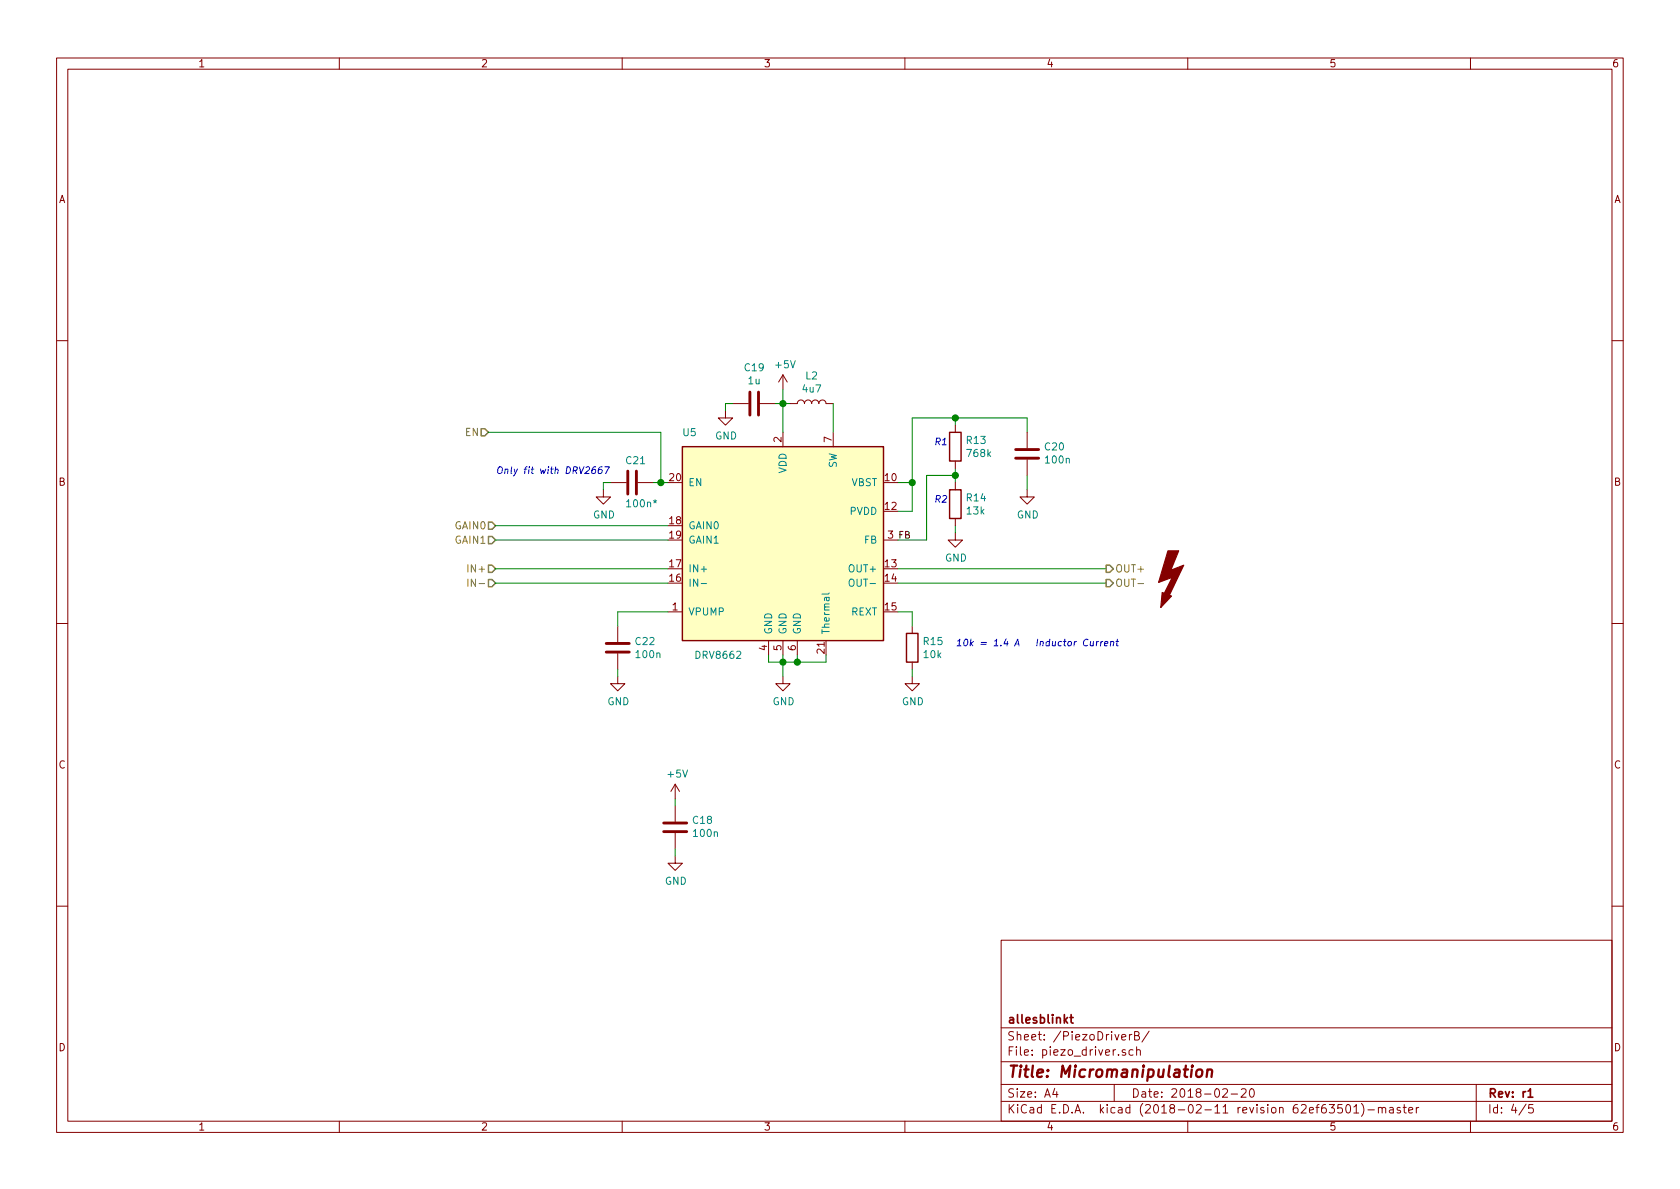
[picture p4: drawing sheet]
<svg xmlns="http://www.w3.org/2000/svg" width="297mm" height="210mm" viewBox="0 0 297 210" stroke-linecap="round" stroke-linejoin="round" font-family="sans-serif">
<g fill="none" stroke="#840000" stroke-width=".18">
<path d="M10 10.3h277v189.9h-277zM12 12.2h273v186.1h-273zM60 10.3v1.9M110 10.3v1.9M160 10.3v1.9M210 10.3v1.9M260 10.3v1.9M10 60.2h2M128.3 72.6v1.3h1.2l-1.2 1.3-1.3-1.3h1.3M129.5 71.4h2.8M134.4 71.4h2.8M138.4 66.3v2.5"/>
<path d="M138.4 76.4v2.6M138.4 66.3l-.7 1.3M138.4 66.3l.8 1.3M139.7 71.4h1.3a.63 .63 0 0 1 .6-.7 .63 .63 0 0 1 .6 .7 .63 .63 0 0 1 .7-.7 .63 .63 0 0 1 .6 .7 .63 .63 0 0 1 .6-.7 .63 .63 0 0 1 .7 .7 .63 .63 0 0 1 .6-.7 .63 .63 0 0 1 .6 .7h1.3M147.3 76.4v2.6M168.9 75.2v1.2M181.6 76.4v2.8M285 60.2h2M106.7 86.6v1.3h1.2l-1.2 1.2-1.3-1.2h1.3M107.9 85.3h2.8M112.8 85.3h2.8M156.2 95.5h2.5"/>
<path d="M168.9 94.2v1.3h1.3l-1.3 1.3-1.3-1.3h1.3M168.9 81.5v1.3M168.9 85.3v1.3M168.9 91.7v1.3M181.6 86.6v1.3h1.3l-1.3 1.2-1.3-1.2h1.3M181.6 81.3v2.8M10 110.3h2M109.2 119.6v1.3h1.3l-1.3 1.3-1.3-1.3h1.3M109.2 110.7v2.8M109.2 115.6v2.8M118.1 108.2h2.5M135.9 113.3v2.5"/>
<path d="M138.4 119.6v1.3h1.3l-1.3 1.3-1.2-1.3h1.2M138.4 113.3v2.5M141 113.3v2.5M161.3 119.6v1.3h1.3l-1.3 1.3-1.3-1.3h1.3M161.3 110.7v1.3M161.3 117.1v1.3M285 110.3h2M119.4 138.7v2.5M119.4 138.7l-.8 1.2M119.4 138.7l.7 1.2M119.4 151.4v1.2h1.2l-1.2 1.3-1.3-1.3h1.3M119.4 142.5v2.8"/>
<path d="M119.4 147.3v2.8M10 160.2h2M177 166.3h108v32h-108zM285 160.2h2M60 198.3v1.9M110 198.3v1.9M160 198.3v1.9M177 194.8h108M177 191.8h108M177 187.8h108M177 181.8h108M186.5 192.5l-.4 1h1"/>
<path d="M186.8 193v1M197 191.8v3M198.3 183.4l.8-.1-.1-.3-.4-.1-.3 .2 .1 .7h.6M199 185.7a.37 .37 0 0 0-.6 .1l.1 .2 .5 .2 .1 .1-.3 .3-.4-.1M199.7 182.9v1M200.1 182.9l-.3 .1-.1 .2M200.3 185.7l-.4-.1-.3 .3 .1 .6 .2 .1 .4-.1M200.6 183.1h.7l.1-.3-.1-.3-.7-.1v1.5h.6l.3-.3a.41 .41 0 0 0-.4-.5M201 185.7a.37 .37 0 0 1 .6 .1v.8M201 185.1v1.5M203.2 182.3l-1.3 2M210 198.3v1.9"/>
<path d="M216.2 192.7l.2-.2h.4l.2 .5-.9 1h.9M217.7 193.5h1.1M219.5 192.7l.2-.2h.3l.3 .2v.3v.2l-.9 .8h.9M221.1 192.6l.2-.1a.8 .8 0 0 1 .5 .8 .8 .8 0 0 1-.5 .7 1 1 0 0 1-.2-1.4zM235 195.3h.9l-.5 .6 .5 .1v.7l-.2 .1-.7-.1M237.3 195.3h-.7l-.1 .7 .2-.1 .5 .1 .2 .2-.1 .5-.2 .1-.6-.1M238.1 195.5l.3-.2a.94 .94 0 0 1 0 1.5 .82 .82 0 0 1-.3-1.3zM239.4 195.8l.4-.5v1.5M239.4 196.8h.8M240.7 195.1a1.71 1.71 0 0 1 0 2.3M241.9 196.3h1.1M243.7 196l.1-.1a.37 .37 0 0 1 .6 .1v.8"/>
<path d="M243.7 195.8v1M244.4 196v-.1a.37 .37 0 0 1 .6 .1v.8M245.7 195.9h.6l.1 .9M246.4 196.2l-.5 .1-.3 .2 .3 .3 .5-.1M247.6 195.9l-.4-.1-.2 .2 .1 .3 .5 .1v.3h-.6M248.1 195.8h.5M248.3 195.3v1.3l.3 .2M249.1 196.3l.7-.1-.1-.3-.4-.1-.2 .2v.7h.6M250.4 195.8v1M250.9 195.8l-.5 .3M260 198.3v1.9M261 191.8v6.5"/>
<path d="M269.8 195.2l-1.2 2M271 195.3h-.7v.7l.2-.1 .5 .1 .1 .2-.1 .5-.2 .1-.5-.1"/>
</g>
<path d="M189.2 179.9h.5M189.4 179.4v1.3l.3 .2M270.2 193l.4-.5v1.5M270.2 194h.8" fill="none" stroke="#840000" stroke-width=".3"/>
<path d="M211.7 189.3a.53 .53 0 0 1 .5-.2 .53 .53 0 0 1 .4 .4l-.1 .6a.54 .54 0 0 1-.5 .4 .54 .54 0 0 1-.5-.4zM213.5 189.3a.5 .5 0 0 1 .8 .1l-.1 1M213.5 189.1l-.2 1.3" fill="none" stroke="#840000" stroke-width=".41"/>
<path d="M120.6 79h35.6v34.3h-35.6z" fill="#ffffc2" stroke="#ffffc2" stroke-width=".18"/>
<path d="M120.6 79h35.6v34.3h-35.6zM167.9 76.4h2v5.1h-2zM167.9 86.6h2v5.1h-2zM160.3 112h2v5.1h-2z" fill="none" stroke="#840000" stroke-width=".25"/>
<path d="M124 103.2h.9M146.6 104.8l-.2 .2h-1.1M150.2 102.6l.2-.2a.47 .47 0 0 1 .6 .4l-.1 .7-.2 .2-.4-.1a1 1 0 0 1-.1-1z" fill="none" stroke="#008484" stroke-width=".18"/>
<g fill="none" stroke="#008400" stroke-width=".18">
<path d="M86.4 76.4h30.4v8.9M129.5 71.4h-1.2v1.2M137.2 71.4h2.5M138.4 68.8v7.6M147.3 71.4v5M168.9 73.9v1.3M181.6 76.4v-2.5h-20.3v16.5h-2.6M87.6 93h30.5M87.6 95.5h30.5M107.9 85.3h-1.2v1.3M115.6 85.3h2.5M158.7 85.3h2.6"/>
<path d="M168.9 84.1h-5.1v11.4h-5.1M168.9 82.8v2.5M168.9 93v1.2M181.6 84.1v2.5M87.6 100.6h30.5M87.6 103.1h30.5M109.2 118.4v1.2M118.1 108.2h-8.9v2.5M135.9 115.8v1.3h10.1v-1.3M138.4 115.8v3.8M141 115.8v1.3M158.7 100.6h36.9"/>
<path d="M158.7 103.1h36.9M158.7 108.2h2.6v2.5M161.3 118.4v1.2M119.4 141.2v1.3M119.4 150.1v1.3"/>
</g>
<g fill="#008400" stroke="#008400" stroke-width=".25">
<circle cx="138.4" cy="117.1" r=".51"/>
<circle cx="138.4" cy="71.4" r=".51"/>
<circle cx="116.8" cy="85.3" r=".51"/>
<circle cx="161.3" cy="85.3" r=".51"/>
<circle cx="168.9" cy="73.9" r=".51"/>
<circle cx="168.9" cy="84.1" r=".51"/>
<circle cx="141" cy="117.1" r=".51"/>
</g>
<path d="M132.6 69.3v4.1M134.1 69.3v4.1M179.6 79.5h4M111 83.3v4.1M112.5 83.3v4.1M179.6 81h4M107.2 115.3h4.1M107.2 113.8h4.1M117.3 145.5h4.1M117.3 147.1h4.1" fill="none" stroke="#840000" stroke-width=".51"/>
<g fill="none" stroke="#0000c2" stroke-width=".18">
<path d="M105.3 82.5l-.3 .1a.95 .95 0 0 0-.3 1.1l.5-.1 .1-.4-.2-.2-.3 .1-.2 .1M106.5 82.5l-.4 .1a.82 .82 0 0 0-.2 1.1h.4l.2-.5-.2-.2-.4 .1-.1 .1M107 82.5h.7l-.6 1.2M177.9 113l-.4 .8h.7M178.1 113.4l-.1 .8M192.4 113.2a.57 .57 0 0 0-.8 .3 .57 .57 0 0 0 .4 .7l.3-.1M192.8 113.4v.8l.5-.1M193.3 113.4l-.1 .8M193.9 113.4l-.1 .8M194.3 113.4l-.4 .3M194.7 113.4l-.1 .8M195 113.4l-.4 .3"/>
<path d="M195.3 113.8l.6-.1v-.2l-.4-.1-.2 .2v.6h.5M196.4 113.5h.5l-.1 .7M196.4 113.4l-.1 .8M197.3 113.4h.5M197.6 113l-.2 1.1 .3 .1"/>
</g>
<path d="M82.7 99.9v1.3M82.7 102.4v1.3M201.2 103.2h1" fill="none" stroke="#848400" stroke-width=".18"/>
<path d="M85.1 75.8h.6l.7 .6-.7 .7h-.6zM86.4 99.9h.6l.6 .7-.6 .6h-.6zM86.4 92.3h.6l.6 .7-.6 .6h-.6zM86.4 94.9h.6l.6 .6-.6 .6h-.6zM195.6 99.9h.6l.6 .7-.6 .6h-.6zM86.4 102.5h.6l.6 .6-.6 .7h-.6zM195.6 102.5h.6l.6 .6-.6 .7h-.6z" fill="none" stroke="#848400" stroke-width=".25"/>
<g fill="#840000" stroke="#840000" stroke-width=".2">
<path d="M205.5 104.8l1.6 .6-1.9 2z"/>
<path d="M206.5 97.4h1.9l-1.4 3.4 2.3-.9-2.8 5.9-.9-.4 1.7-3.3-2.4 .9z"/>
</g>
<text font-size="2.8" fill="#840000" x="178" y="190.5">Title: Micromanipulation</text>
<g font-size="2.1" fill="#840000">
<text x="178" y="184">Sheet: /PiezoDriverB/</text>
<text x="178" y="181">allesblinkt</text>
<text x="178" y="186.7">File: piezo_driver.sch</text>
<text x="178" y="196.9">KiCad E.D.A. kicad (2018-02-11 revision 62ef63501)-master</text>
<text x="178" y="194.1">Size: A4</text>
<text x="200" y="194.1">Date: 2018-02-20</text>
<text x="263" y="194.1">Rev: r1</text>
<text x="263" y="196.9">Id: 4/5</text>
</g>
<g font-size="1.8" fill="#840000">
<text x="35" y="11.9">1</text>
<text x="85" y="11.9">2</text>
<text x="135" y="11.9">3</text>
<text x="185" y="11.9">4</text>
<text x="235" y="11.9">5</text>
<text x="285" y="11.9">6</text>
<text x="10.4" y="35.9">A</text>
<text x="285.4" y="35.9">A</text>
<text x="138.2" y="78.2" transform="rotate(-90 138.2 78.2)">2</text>
<text x="147.1" y="78.2" transform="rotate(-90 147.1 78.2)">7</text>
<text x="10.4" y="85.9">B</text>
<text x="118.4" y="85.1">20</text>
<text x="156.5" y="85.1">10</text>
<text x="285.4" y="85.9">B</text>
<text x="118.4" y="92.7">18</text>
<text x="118.4" y="95.2">19</text>
<text x="156.5" y="90.2">12</text>
<text x="118.4" y="100.3">17</text>
<text x="156.5" y="100.3">13</text>
<text x="118.4" y="102.9">16</text>
<text x="118.9" y="107.9">1</text>
<text x="156.5" y="102.9">14</text>
<text x="156.5" y="107.9">15</text>
<text x="135.6" y="115" transform="rotate(-90 135.6 115)">4</text>
<text x="138.2" y="115" transform="rotate(-90 138.2 115)">5</text>
<text x="140.7" y="115" transform="rotate(-90 140.7 115)">6</text>
<text x="145.8" y="115.5" transform="rotate(-90 145.8 115.5)">21</text>
<text x="10.4" y="135.9">C</text>
<text x="285.4" y="135.9">C</text>
<text x="10.4" y="185.9">D</text>
<text x="285.4" y="185.9">D</text>
<text x="35" y="199.9">1</text>
<text x="85" y="199.9">2</text>
<text x="135" y="199.9">3</text>
<text x="185" y="199.9">4</text>
<text x="235" y="199.9">5</text>
<text x="285" y="199.9">6</text>
</g>
<g font-size="1.8" fill="#008484">
<text x="131.7" y="65.7">C19</text>
<text x="137.2" y="65.1">+5V</text>
<text x="132.3" y="68">1u</text>
<text x="142" y="69.4">4u7</text>
<text x="142.5" y="67.1">L2</text>
<text x="120.8" y="77.1">U5</text>
<text x="126.4" y="77.7">GND</text>
<text x="110.8" y="82.1">C21</text>
<text x="139.1" y="83.7" transform="rotate(-90 139.1 83.7)">VDD</text>
<text x="148" y="82.8" transform="rotate(-90 148 82.8)">SW</text>
<text x="171" y="78.5">R13</text>
<text x="171.1" y="80.8">768k</text>
<text x="184.8" y="79.6">C20</text>
<text x="185" y="82">100n</text>
<text x="111.1" y="89.7">100n*</text>
<text x="121.7" y="86">EN</text>
<text x="150.5" y="86">VBST</text>
<text x="171" y="88.7">R14</text>
<text x="104.9" y="91.7">GND</text>
<text x="121.7" y="93.6">GAIN0</text>
<text x="150.3" y="91.1">PVDD</text>
<text x="171" y="91">13k</text>
<text x="179.8" y="91.7">GND</text>
<text x="121.7" y="101.2">IN+</text>
<text x="121.7" y="96.1">GAIN1</text>
<text x="150.4" y="101.2">OUT+</text>
<text x="152.8" y="96.1">FB</text>
<text x="167.1" y="99.3">GND</text>
<text x="121.7" y="103.8">IN-</text>
<text x="150.9" y="103.8">OUT-</text>
<text x="121.7" y="108.8">VPUMP</text>
<text x="136.5" y="112.3" transform="rotate(-90 136.5 112.3)">GND</text>
<text x="139.1" y="112.3" transform="rotate(-90 139.1 112.3)">GND</text>
<text x="141.6" y="112.3" transform="rotate(-90 141.6 112.3)">GND</text>
<text x="146.7" y="112.3" transform="rotate(-90 146.7 112.3)">Thermal</text>
<text x="150.5" y="108.8">REXT</text>
<text x="112.4" y="114.1">C22</text>
<text x="112.6" y="116.4">100n</text>
<text x="123.2" y="116.5">DRV8662</text>
<text x="163.3" y="114.1">R15</text>
<text x="163.4" y="116.4">10k</text>
<text x="107.4" y="124.7">GND</text>
<text x="136.6" y="124.7">GND</text>
<text x="159.5" y="124.7">GND</text>
<text x="118.2" y="137.5">+5V</text>
<text x="122.6" y="145.7">C18</text>
<text x="122.8" y="148">100n</text>
<text x="117.6" y="156.5">GND</text>
</g>
<g font-size="1.8" fill="#848400">
<text x="82.3" y="77.1">EN</text>
<text x="80.6" y="93.6">GAIN0</text>
<text x="80.6" y="96.1">GAIN1</text>
<text x="83.2" y="101.2">IN+</text>
<text x="197.1" y="101.2">OUT+</text>
<text x="83.7" y="103.8">IN-</text>
<text x="197.1" y="103.8">OUT-</text>
</g>
<text font-size="1.8" x="157" y="95.2">3 FB</text>
<g font-size="1.7" fill="#0000c2">
<text x="87.6" y="83.8">Only fit with DRV2667</text>
<text x="165.1" y="78.7">R1</text>
<text x="165.1" y="88.9">R2</text>
<text x="168.9" y="114.3">10k = 1.4 A</text>
<text x="178.8" y="114.3">Inductor Current</text>
</g>
</svg>
